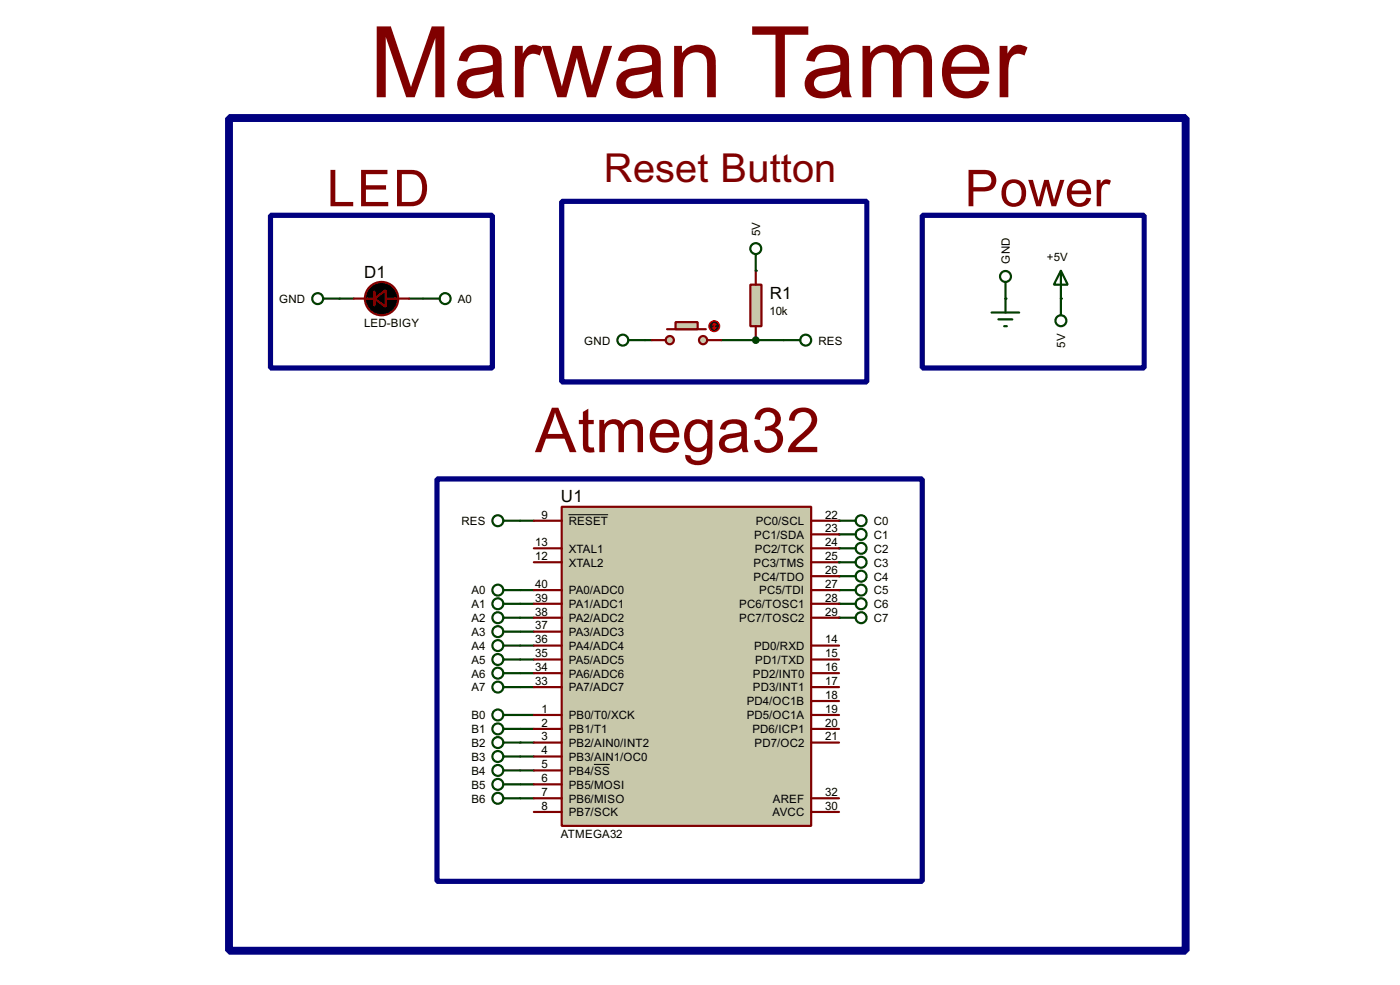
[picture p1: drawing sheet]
<svg xmlns="http://www.w3.org/2000/svg" width="256mm" height="180mm" viewBox="0 0 256 180" stroke-linecap="round" stroke-linejoin="round" font-family="sans-serif">
<path d="M95.3 95.3h2.5" fill="none" stroke="#004000" stroke-width=".4"/>
<g fill="#004000">
<circle cx="153.7" cy="95.3" r=".2"/>
<circle cx="153.7" cy="97.8" r=".2"/>
<circle cx="153.7" cy="100.4" r=".2"/>
<circle cx="153.7" cy="105.5" r=".2"/>
<circle cx="153.7" cy="108" r=".2"/>
<circle cx="153.7" cy="110.5" r=".2"/>
<circle cx="153.7" cy="113.1" r=".2"/>
</g>
<g fill="none" stroke="#004000" stroke-width=".4">
<path d="M95.3 115.6h2.5M95.3 113.1h2.5M95.3 110.5h2.5M95.3 108h2.5M95.3 118.2h2.5M95.3 120.7h2.5M95.3 123.2h2.5M95.3 125.8h2.5M95.3 130.9h2.5M95.3 133.4h2.5M95.3 135.9h2.5M95.3 138.5h2.5"/>
<path d="M95.3 141h2.5M95.3 143.6h2.5M95.3 146.1h2.5"/>
</g>
<circle cx="153.7" cy="102.9" r=".2" fill="#004000"/>
<path d="M118.2 62.3h1.2" fill="none" stroke="#004000" stroke-width=".4"/>
<g fill="#004000">
<circle cx="138.5" cy="49.6" r=".2"/>
<circle cx="138.5" cy="62.3" r=".2"/>
</g>
<path d="M75 54.7h2.5M132.1 62.3h11.5" fill="none" stroke="#004000" stroke-width=".4"/>
<g fill="#004000">
<circle cx="194.4" cy="54.7" r=".2"/>
<circle cx="184.2" cy="54.7" r=".2"/>
</g>
<g fill="none" stroke="#004000" stroke-width=".4">
<path d="M62.3 54.7h2.5M92.3 95.3h3M153.7 95.3h3.1M153.7 97.8h3.1M92.3 108h3M92.3 110.5h3M92.3 113.1h3M92.3 115.6h3M153.7 108h3.1M153.7 110.5h3.1M153.7 113.1h3.1M153.7 100.4h3.1"/>
<path d="M153.7 105.5h3.1"/>
<circle cx="91.2" cy="95.3" r="1"/>
<circle cx="157.7" cy="97.8" r="1"/>
<circle cx="157.7" cy="95.3" r="1"/>
<circle cx="91.2" cy="108" r="1"/>
<circle cx="91.2" cy="110.5" r="1"/>
<circle cx="91.2" cy="113.1" r="1"/>
<circle cx="91.2" cy="115.6" r="1"/>
<circle cx="157.7" cy="108" r="1"/>
<circle cx="157.7" cy="110.5" r="1"/>
<circle cx="157.7" cy="100.4" r="1"/>
<circle cx="157.7" cy="113.1" r="1"/>
<circle cx="157.7" cy="105.5" r="1"/>
</g>
<path d="M102.9 92.8h45.7v58.4h-45.7z" fill="#c8c8aa" stroke="#800000" stroke-width=".4"/>
<g fill="none" stroke="#800000" stroke-width=".4">
<path d="M97.8 95.3h5.1M148.6 95.3h5.1M148.6 97.8h5.1M97.8 102.9h5.1M97.8 100.4h5.1M97.8 118.2h5.1M97.8 108h5.1M97.8 110.5h5.1M97.8 113.1h5.1M97.8 115.6h5.1M148.6 102.9h5.1M148.6 100.4h5.1"/>
<path d="M148.6 118.2h5.1M148.6 105.5h5.1M148.6 108h5.1M148.6 110.5h5.1M148.6 113.1h5.1M97.8 130.9h5.1M97.8 133.4h5.1M97.8 135.9h5.1M97.8 138.5h5.1M97.8 120.7h5.1M97.8 123.2h5.1M97.8 125.8h5.1"/>
<path d="M148.6 130.9h5.1M148.6 133.4h5.1M148.6 135.9h5.1M148.6 120.7h5.1M148.6 123.2h5.1M148.6 125.8h5.1M148.6 128.3h5.1M97.8 141h5.1M97.8 143.6h5.1M97.8 146.1h5.1M97.8 148.6h5.1M148.6 146.1h5.1"/>
<path d="M148.6 148.6h5.1"/>
</g>
<path d="M104.2 94.2h7.2M108.8 139.9h2.9" fill="none" stroke="#000" stroke-width=".18"/>
<path d="M80.1 87.7h88.9v73.6h-88.9z" fill="none" stroke="#000080" stroke-width=".95"/>
<g fill="none" stroke="#004000" stroke-width=".4">
<path d="M92.3 118.2h3M153.7 102.9h3.1M92.3 120.7h3M92.3 123.2h3M92.3 125.8h3M92.3 130.9h3M92.3 133.4h3M92.3 135.9h3M92.3 138.5h3M92.3 141h3M92.3 143.6h3M92.3 146.1h3"/>
<circle cx="91.2" cy="118.2" r="1"/>
<circle cx="157.7" cy="102.9" r="1"/>
<circle cx="91.2" cy="130.9" r="1"/>
<circle cx="91.2" cy="138.5" r="1"/>
<circle cx="91.2" cy="125.8" r="1"/>
<circle cx="91.2" cy="133.4" r="1"/>
<circle cx="91.2" cy="123.2" r="1"/>
<circle cx="91.2" cy="120.7" r="1"/>
<circle cx="91.2" cy="135.9" r="1"/>
<circle cx="91.2" cy="143.6" r="1"/>
<circle cx="91.2" cy="146.1" r="1"/>
<circle cx="91.2" cy="141" r="1"/>
</g>
<g fill="#c8c8aa" stroke="#800000" stroke-width=".4">
<circle cx="128.8" cy="62.3" r=".75"/>
<circle cx="122.7" cy="62.3" r=".75"/>
</g>
<path d="M122.2 60.3h7.1" fill="none" stroke="#800000" stroke-width=".4"/>
<path d="M123.8 59h4v1.3h-4z" fill="#c8c8aa" stroke="#800000" stroke-width=".4"/>
<path d="M119.4 62.3h2.6M129.6 62.3h2.5" fill="none" stroke="#800000" stroke-width=".4"/>
<circle cx="130.8" cy="59.7" r="1" fill="#400000" stroke="#f00" stroke-width=".2"/>
<path d="M130.6 60l.3 .3M130.9 59.2v1.1M130.9 59.2l-.3 .3M130.9 59.2l.2 .3M131.1 60l-.2 .3" fill="none" stroke="#f00" stroke-width=".2"/>
<g fill="none" stroke="#004000" stroke-width=".4">
<path d="M115.1 62.3h3.1M143.6 62.3h3"/>
<circle cx="114.1" cy="62.3" r="1"/>
<circle cx="147.6" cy="62.3" r="1"/>
</g>
<path d="M137.5 52.1h2v7.6h-2z" fill="#c8c8aa" stroke="#800000" stroke-width=".4"/>
<path d="M64.8 54.7h3.8M68.6 53.4v2.5M70.7 54.7h4.3M138.5 49.6v2.5M138.5 59.7v2.6" fill="none" stroke="#800000" stroke-width=".4"/>
<g fill="none" stroke="#004000" stroke-width=".4">
<path d="M59.2 54.7h3.1M77.5 54.7h3.1M138.5 46.5v3.1M181.7 57.2h5M182.9 58.5h2.6M184 59.7h.5M184.2 51.6v5.6M194.4 49.6l1.2 2.5h-2.5zM194.4 49.6v8.1"/>
<circle cx="58.2" cy="54.7" r="1"/>
<circle cx="81.5" cy="54.7" r="1"/>
<circle cx="138.4" cy="45.5" r="1"/>
<circle cx="184.2" cy="50.6" r="1"/>
<circle cx="194.3" cy="58.7" r="1"/>
</g>
<circle cx="138.4" cy="62.3" r=".5" fill="#004000" stroke="#004000" stroke-width=".4"/>
<path d="M49.6 39.4h40.6v28h-40.6zM102.9 36.9h55.9v33h-55.9zM169 39.4h40.6v28h-40.6z" fill="none" stroke="#000080" stroke-width=".95"/>
<g fill="#000" stroke="#800000" stroke-width=".4">
<path d="M68.6 54.7l2.1-1.6v3.1z"/>
<circle cx="69.9" cy="54.7" r="3.1"/>
</g>
<path d="M42 21.6h175.2v152.4h-175.2z" fill="none" stroke="#000080" stroke-width="1.5"/>
<text font-size="20.3" fill="#800000" x="67.7" y="17.8">Marwan Tamer</text>
<text font-size="12.7" fill="#800000" x="98" y="82.8">Atmega32</text>
<g font-size="10.4" fill="#800000">
<text x="59.9" y="37.7">LED</text>
<text x="176.7" y="37.7">Power</text>
</g>
<text font-size="8.2" fill="#800000" x="110.6" y="33.3">Reset Button</text>
<g font-size="3.5">
<text x="66.7" y="50.8">D1</text>
<text x="141" y="54.8">R1</text>
<text x="102.8" y="92">U1</text>
</g>
<g font-size="2.4">
<text x="139.3" y="43.2" transform="rotate(-90 139.3 43.2)">5V</text>
<text x="191.8" y="47.8">+5V</text>
<text x="185" y="48.3" transform="rotate(-90 185 48.3)">GND</text>
<text x="51.1" y="55.4">GND</text>
<text x="66.7" y="59.9">LED-BIGY</text>
<text x="83.9" y="55.4">A0</text>
<text x="141" y="57.7">10k</text>
<text x="107" y="63.1">GND</text>
<text x="149.9" y="63.1">RES</text>
<text x="195.2" y="63.6" transform="rotate(-90 195.2 63.6)">5V</text>
<text x="99.2" y="94.9">9</text>
<text x="151.2" y="94.9">22</text>
<text x="84.5" y="96.1">RES</text>
<text x="98.1" y="100">13</text>
<text x="104.2" y="96.1">RESET</text>
<text x="104.2" y="101.2">XTAL1</text>
<text x="138.2" y="98.6">PC1/SDA</text>
<text x="138.3" y="101.2">PC2/TCK</text>
<text x="138.4" y="96.1">PC0/SCL</text>
<text x="151.2" y="97.4">23</text>
<text x="151.2" y="100">24</text>
<text x="160.1" y="96.1">C0</text>
<text x="160.1" y="98.6">C1</text>
<text x="160.1" y="101.2">C2</text>
<text x="98.1" y="102.5">12</text>
<text x="98.1" y="107.6">40</text>
<text x="104.2" y="103.7">XTAL2</text>
<text x="138" y="103.7">PC3/TMS</text>
<text x="138" y="106.3">PC4/TDO</text>
<text x="151.2" y="102.5">25</text>
<text x="151.2" y="105.1">26</text>
<text x="151.2" y="107.6">27</text>
<text x="160.1" y="106.3">C4</text>
<text x="160.1" y="103.7">C3</text>
<text x="86.4" y="108.8">A0</text>
<text x="86.4" y="111.3">A1</text>
<text x="86.4" y="113.9">A2</text>
<text x="98.1" y="112.7">38</text>
<text x="98.1" y="110.1">39</text>
<text x="104.2" y="113.9">PA2/ADC2</text>
<text x="104.2" y="111.3">PA1/ADC1</text>
<text x="104.2" y="108.8">PA0/ADC0</text>
<text x="135.4" y="111.3">PC6/TOSC1</text>
<text x="135.4" y="113.9">PC7/TOSC2</text>
<text x="139.1" y="108.8">PC5/TDI</text>
<text x="151.2" y="110.1">28</text>
<text x="151.2" y="112.7">29</text>
<text x="160.1" y="108.8">C5</text>
<text x="160.1" y="111.3">C6</text>
<text x="160.1" y="113.9">C7</text>
<text x="86.4" y="116.4">A3</text>
<text x="86.4" y="119">A4</text>
<text x="98.1" y="117.8">36</text>
<text x="98.1" y="115.2">37</text>
<text x="104.2" y="119">PA4/ADC4</text>
<text x="104.2" y="116.4">PA3/ADC3</text>
<text x="138.1" y="119">PD0/RXD</text>
<text x="151.2" y="117.8">14</text>
<text x="86.4" y="121.5">A5</text>
<text x="86.4" y="124">A6</text>
<text x="98.1" y="125.4">33</text>
<text x="98.1" y="122.8">34</text>
<text x="98.1" y="120.3">35</text>
<text x="104.2" y="124">PA6/ADC6</text>
<text x="104.2" y="121.5">PA5/ADC5</text>
<text x="137.9" y="124">PD2/INT0</text>
<text x="138.3" y="121.5">PD1/TXD</text>
<text x="151.2" y="120.3">15</text>
<text x="151.2" y="122.8">16</text>
<text x="151.2" y="125.4">17</text>
<text x="86.4" y="126.6">A7</text>
<text x="86.4" y="131.7">B0</text>
<text x="99.2" y="130.5">1</text>
<text x="104.2" y="131.7">PB0/T0/XCK</text>
<text x="104.2" y="126.6">PA7/ADC7</text>
<text x="136.8" y="129.1">PD4/OC1B</text>
<text x="136.8" y="131.7">PD5/OC1A</text>
<text x="137.9" y="126.6">PD3/INT1</text>
<text x="151.2" y="127.9">18</text>
<text x="151.2" y="130.5">19</text>
<text x="86.4" y="134.2">B1</text>
<text x="86.4" y="136.7">B2</text>
<text x="99.2" y="133">2</text>
<text x="99.2" y="135.5">3</text>
<text x="104.2" y="134.2">PB1/T1</text>
<text x="104.2" y="136.7">PB2/AIN0/INT2</text>
<text x="137.8" y="134.2">PD6/ICP1</text>
<text x="138.2" y="136.7">PD7/OC2</text>
<text x="151.2" y="133">20</text>
<text x="151.2" y="135.5">21</text>
<text x="86.4" y="139.3">B3</text>
<text x="86.4" y="141.8">B4</text>
<text x="99.2" y="138.1">4</text>
<text x="99.2" y="140.6">5</text>
<text x="99.2" y="143.2">6</text>
<text x="104.2" y="139.3">PB3/AIN1/OC0</text>
<text x="104.2" y="141.8">PB4/SS</text>
<text x="86.4" y="144.4">B5</text>
<text x="86.4" y="146.9">B6</text>
<text x="99.2" y="145.7">7</text>
<text x="99.2" y="148.2">8</text>
<text x="104.2" y="144.4">PB5/MOSI</text>
<text x="104.2" y="146.9">PB6/MISO</text>
<text x="104.2" y="149.4">PB7/SCK</text>
<text x="141.5" y="149.4">AVCC</text>
<text x="141.6" y="146.9">AREF</text>
<text x="151.2" y="145.7">32</text>
<text x="151.2" y="148.2">30</text>
<text x="102.7" y="153.4">ATMEGA32</text>
</g>
</svg>
